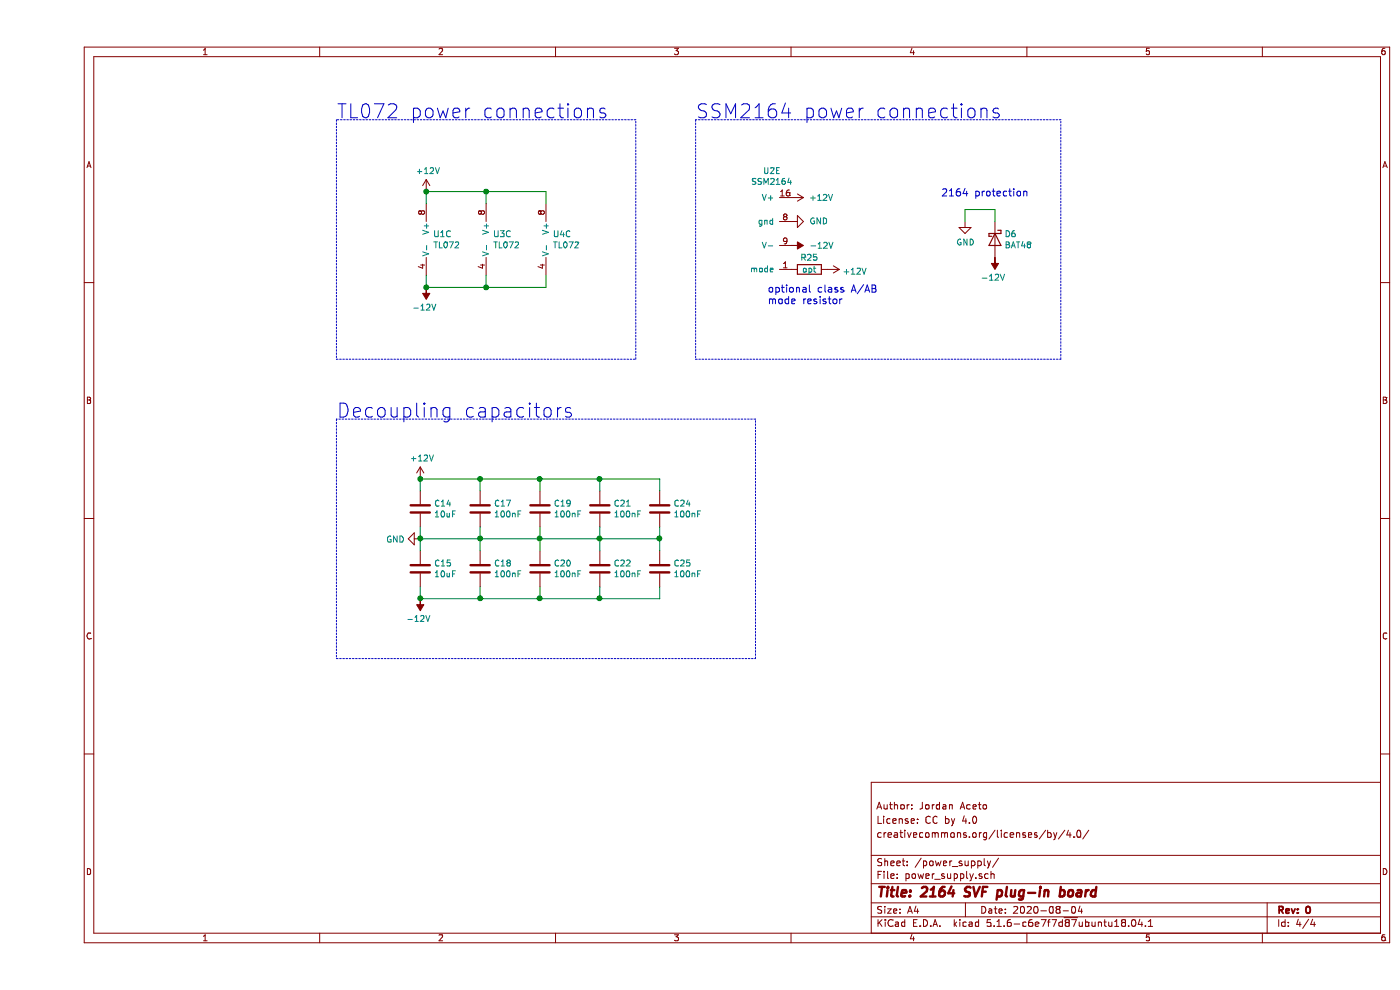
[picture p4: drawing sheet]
EESchema Schematic File Version 4
EELAYER 30 0
EELAYER END
$Descr A4 11693 8268
encoding utf-8
Sheet 4 4
Title "2164 SVF plug-in board"
Date "2020-08-04"
Rev "0"
Comp ""
Comment1 "creativecommons.org/licenses/by/4.0/"
Comment2 "License: CC by 4.0"
Comment3 "Author: Jordan Aceto"
Comment4 ""
$EndDescr
Text Notes 7550 1650 0    60   ~ 0
2164 protection
$Comp
L Amplifier_Operational:TL072 U1
U 3 1
P 3350 2000
F 0 "U1" H 3308 2046 50  0000 L CNN
F 1 "TL072" H 3308 1955 50  0000 L CNN
F 2 "Package_SO:SOIC-8_3.9x4.9mm_P1.27mm" H 3350 2000 50  0001 C CNN
F 3 "http://www.ti.com/lit/ds/symlink/tl071.pdf" H 3350 2000 50  0001 C CNN
	3    3350 2000
	1    0    0    -1  
$EndComp
$Comp
L Amplifier_Operational:TL072 U3
U 3 1
P 3850 2000
F 0 "U3" H 3808 2046 50  0000 L CNN
F 1 "TL072" H 3808 1955 50  0000 L CNN
F 2 "Package_SO:SOIC-8_3.9x4.9mm_P1.27mm" H 3850 2000 50  0001 C CNN
F 3 "http://www.ti.com/lit/ds/symlink/tl071.pdf" H 3850 2000 50  0001 C CNN
	3    3850 2000
	1    0    0    -1  
$EndComp
$Comp
L Amplifier_Operational:TL072 U4
U 3 1
P 4350 2000
F 0 "U4" H 4308 2046 50  0000 L CNN
F 1 "TL072" H 4308 1955 50  0000 L CNN
F 2 "Package_SO:SOIC-8_3.9x4.9mm_P1.27mm" H 4350 2000 50  0001 C CNN
F 3 "http://www.ti.com/lit/ds/symlink/tl071.pdf" H 4350 2000 50  0001 C CNN
	3    4350 2000
	1    0    0    -1  
$EndComp
Wire Wire Line
	3250 1600 3250 1700
Wire Wire Line
	3250 2300 3250 2400
Wire Wire Line
	3250 2400 3750 2400
Wire Wire Line
	4250 1700 4250 1600
Wire Wire Line
	4250 1600 3750 1600
Wire Wire Line
	3750 1700 3750 1600
Connection ~ 3750 1600
Wire Wire Line
	3750 1600 3250 1600
Wire Wire Line
	3750 2300 3750 2400
Connection ~ 3750 2400
Wire Wire Line
	3750 2400 4250 2400
Wire Wire Line
	4250 2300 4250 2400
$Comp
L Device:C C14
U 1 1
P 3200 4250
F 0 "C14" H 3315 4296 50  0000 L CNN
F 1 "10uF" H 3315 4205 50  0000 L CNN
F 2 "Capacitor_SMD:CP_Elec_6.3x5.4_Nichicon" H 3238 4100 50  0001 C CNN
F 3 "~" H 3200 4250 50  0001 C CNN
	1    3200 4250
	1    0    0    -1  
$EndComp
$Comp
L Device:C C15
U 1 1
P 3200 4750
F 0 "C15" H 3315 4796 50  0000 L CNN
F 1 "10uF" H 3315 4705 50  0000 L CNN
F 2 "Capacitor_SMD:CP_Elec_6.3x5.4_Nichicon" H 3238 4600 50  0001 C CNN
F 3 "~" H 3200 4750 50  0001 C CNN
	1    3200 4750
	1    0    0    -1  
$EndComp
$Comp
L Device:C C17
U 1 1
P 3700 4250
F 0 "C17" H 3815 4296 50  0000 L CNN
F 1 "100nF" H 3815 4205 50  0000 L CNN
F 2 "Capacitor_SMD:C_0805_2012Metric_Pad1.15x1.40mm_HandSolder" H 3738 4100 50  0001 C CNN
F 3 "~" H 3700 4250 50  0001 C CNN
	1    3700 4250
	1    0    0    -1  
$EndComp
$Comp
L Device:C C18
U 1 1
P 3700 4750
F 0 "C18" H 3815 4796 50  0000 L CNN
F 1 "100nF" H 3815 4705 50  0000 L CNN
F 2 "Capacitor_SMD:C_0805_2012Metric_Pad1.15x1.40mm_HandSolder" H 3738 4600 50  0001 C CNN
F 3 "~" H 3700 4750 50  0001 C CNN
	1    3700 4750
	1    0    0    -1  
$EndComp
$Comp
L Device:C C19
U 1 1
P 4200 4250
F 0 "C19" H 4315 4296 50  0000 L CNN
F 1 "100nF" H 4315 4205 50  0000 L CNN
F 2 "Capacitor_SMD:C_0805_2012Metric_Pad1.15x1.40mm_HandSolder" H 4238 4100 50  0001 C CNN
F 3 "~" H 4200 4250 50  0001 C CNN
	1    4200 4250
	1    0    0    -1  
$EndComp
$Comp
L Device:C C20
U 1 1
P 4200 4750
F 0 "C20" H 4315 4796 50  0000 L CNN
F 1 "100nF" H 4315 4705 50  0000 L CNN
F 2 "Capacitor_SMD:C_0805_2012Metric_Pad1.15x1.40mm_HandSolder" H 4238 4600 50  0001 C CNN
F 3 "~" H 4200 4750 50  0001 C CNN
	1    4200 4750
	1    0    0    -1  
$EndComp
$Comp
L Device:C C21
U 1 1
P 4700 4250
F 0 "C21" H 4815 4296 50  0000 L CNN
F 1 "100nF" H 4815 4205 50  0000 L CNN
F 2 "Capacitor_SMD:C_0805_2012Metric_Pad1.15x1.40mm_HandSolder" H 4738 4100 50  0001 C CNN
F 3 "~" H 4700 4250 50  0001 C CNN
	1    4700 4250
	1    0    0    -1  
$EndComp
$Comp
L Device:C C22
U 1 1
P 4700 4750
F 0 "C22" H 4815 4796 50  0000 L CNN
F 1 "100nF" H 4815 4705 50  0000 L CNN
F 2 "Capacitor_SMD:C_0805_2012Metric_Pad1.15x1.40mm_HandSolder" H 4738 4600 50  0001 C CNN
F 3 "~" H 4700 4750 50  0001 C CNN
	1    4700 4750
	1    0    0    -1  
$EndComp
$Comp
L Device:C C24
U 1 1
P 5200 4250
F 0 "C24" H 5315 4296 50  0000 L CNN
F 1 "100nF" H 5315 4205 50  0000 L CNN
F 2 "Capacitor_SMD:C_0805_2012Metric_Pad1.15x1.40mm_HandSolder" H 5238 4100 50  0001 C CNN
F 3 "~" H 5200 4250 50  0001 C CNN
	1    5200 4250
	1    0    0    -1  
$EndComp
$Comp
L Device:C C25
U 1 1
P 5200 4750
F 0 "C25" H 5315 4796 50  0000 L CNN
F 1 "100nF" H 5315 4705 50  0000 L CNN
F 2 "Capacitor_SMD:C_0805_2012Metric_Pad1.15x1.40mm_HandSolder" H 5238 4600 50  0001 C CNN
F 3 "~" H 5200 4750 50  0001 C CNN
	1    5200 4750
	1    0    0    -1  
$EndComp
Wire Wire Line
	3200 4000 3200 4100
Wire Wire Line
	3700 4100 3700 4000
Connection ~ 3700 4000
Wire Wire Line
	3700 4000 3200 4000
Wire Wire Line
	4200 4100 4200 4000
Connection ~ 4200 4000
Wire Wire Line
	4200 4000 3700 4000
Wire Wire Line
	4700 4100 4700 4000
Connection ~ 4700 4000
Wire Wire Line
	4700 4000 4200 4000
Wire Wire Line
	5200 4100 5200 4000
Wire Wire Line
	5200 4000 4700 4000
Wire Wire Line
	3200 5000 3200 4900
Wire Wire Line
	3700 4900 3700 5000
Connection ~ 3700 5000
Wire Wire Line
	3700 5000 3200 5000
Wire Wire Line
	4200 4900 4200 5000
Connection ~ 4200 5000
Wire Wire Line
	4200 5000 3700 5000
Wire Wire Line
	4700 4900 4700 5000
Wire Wire Line
	4200 5000 4700 5000
Connection ~ 4700 5000
Wire Wire Line
	4700 5000 5200 5000
Wire Wire Line
	5200 4900 5200 5000
Wire Wire Line
	3200 4500 3200 4600
Wire Wire Line
	3200 4400 3200 4500
Connection ~ 3200 4500
Wire Wire Line
	3700 4500 3700 4400
Connection ~ 3700 4500
Wire Wire Line
	3700 4500 3200 4500
Wire Wire Line
	3700 4500 3700 4600
Wire Wire Line
	4200 4400 4200 4500
Connection ~ 4200 4500
Wire Wire Line
	4200 4500 3700 4500
Wire Wire Line
	4200 4500 4200 4600
Wire Wire Line
	4700 4600 4700 4500
Connection ~ 4700 4500
Wire Wire Line
	4700 4500 4200 4500
Wire Wire Line
	4700 4500 4700 4400
Wire Wire Line
	5200 4600 5200 4500
Connection ~ 5200 4500
Wire Wire Line
	5200 4500 4700 4500
Wire Wire Line
	5200 4500 5200 4400
$Comp
L power:+12V #PWR0121
U 1 1
P 3200 4000
F 0 "#PWR0121" H 3200 3850 50  0001 C CNN
F 1 "+12V" H 3215 4173 50  0000 C CNN
F 2 "" H 3200 4000 50  0001 C CNN
F 3 "" H 3200 4000 50  0001 C CNN
	1    3200 4000
	1    0    0    -1  
$EndComp
Connection ~ 3200 4000
$Comp
L power:-12V #PWR0122
U 1 1
P 3200 5000
F 0 "#PWR0122" H 3200 5100 50  0001 C CNN
F 1 "-12V" H 3215 5173 50  0000 C CNN
F 2 "" H 3200 5000 50  0001 C CNN
F 3 "" H 3200 5000 50  0001 C CNN
	1    3200 5000
	-1   0    0    1   
$EndComp
Connection ~ 3200 5000
$Comp
L power:GND #PWR0123
U 1 1
P 3200 4500
F 0 "#PWR0123" H 3200 4250 50  0001 C CNN
F 1 "GND" V 3205 4372 50  0000 R CNN
F 2 "" H 3200 4500 50  0001 C CNN
F 3 "" H 3200 4500 50  0001 C CNN
	1    3200 4500
	0    1    1    0   
$EndComp
$Comp
L power:+12V #PWR0124
U 1 1
P 3250 1600
F 0 "#PWR0124" H 3250 1450 50  0001 C CNN
F 1 "+12V" H 3265 1773 50  0000 C CNN
F 2 "" H 3250 1600 50  0001 C CNN
F 3 "" H 3250 1600 50  0001 C CNN
	1    3250 1600
	1    0    0    -1  
$EndComp
Connection ~ 3250 1600
$Comp
L power:-12V #PWR0125
U 1 1
P 3250 2400
F 0 "#PWR0125" H 3250 2500 50  0001 C CNN
F 1 "-12V" H 3265 2573 50  0000 C CNN
F 2 "" H 3250 2400 50  0001 C CNN
F 3 "" H 3250 2400 50  0001 C CNN
	1    3250 2400
	-1   0    0    1   
$EndComp
Connection ~ 3250 2400
$Comp
L power:GND #PWR0126
U 1 1
P 6300 1850
F 0 "#PWR0126" H 6300 1600 50  0001 C CNN
F 1 "GND" V 6300 1700 50  0000 R CNN
F 2 "" H 6300 1850 50  0001 C CNN
F 3 "" H 6300 1850 50  0001 C CNN
	1    6300 1850
	0    -1   -1   0   
$EndComp
$Comp
L SSM2164_SVF_parts:SSM2164 U2
U 5 1
P 6200 1850
F 0 "U2" H 6137 2275 50  0000 C CNN
F 1 "SSM2164" H 6137 2184 50  0000 C CNN
F 2 "Package_SO:SOIC-16_3.9x9.9mm_P1.27mm" H 6300 2050 50  0001 C CNN
F 3 "" H 6300 2050 50  0001 C CNN
	5    6200 1850
	1    0    0    -1  
$EndComp
$Comp
L power:+12V #PWR0127
U 1 1
P 6600 2250
F 0 "#PWR0127" H 6600 2100 50  0001 C CNN
F 1 "+12V" V 6615 2378 50  0000 L CNN
F 2 "" H 6600 2250 50  0001 C CNN
F 3 "" H 6600 2250 50  0001 C CNN
	1    6600 2250
	0    1    1    0   
$EndComp
$Comp
L power:-12V #PWR0128
U 1 1
P 6300 2050
F 0 "#PWR0128" H 6300 2150 50  0001 C CNN
F 1 "-12V" V 6300 2200 50  0000 L CNN
F 2 "" H 6300 2050 50  0001 C CNN
F 3 "" H 6300 2050 50  0001 C CNN
	1    6300 2050
	0    1    1    0   
$EndComp
$Comp
L Device:R R25
U 1 1
P 6450 2250
F 0 "R25" V 6350 2250 50  0000 C CNN
F 1 "opt" V 6450 2250 50  0000 C CNN
F 2 "Resistor_SMD:R_0805_2012Metric_Pad1.15x1.40mm_HandSolder" V 6380 2250 50  0001 C CNN
F 3 "~" H 6450 2250 50  0001 C CNN
	1    6450 2250
	0    1    1    0   
$EndComp
Text Notes 6100 2550 0    60   ~ 0
optional class A/AB \nmode resistor
$Comp
L Device:D_Schottky D6
U 1 1
P 8000 2000
F 0 "D6" V 7954 2080 50  0000 L CNN
F 1 "BAT48" V 8045 2080 50  0000 L CNN
F 2 "Diode_SMD:D_SOD-123" H 8000 2000 50  0001 C CNN
F 3 "~" H 8000 2000 50  0001 C CNN
	1    8000 2000
	0    1    1    0   
$EndComp
$Comp
L power:-12V #PWR0129
U 1 1
P 8000 2150
F 0 "#PWR0129" H 8000 2250 50  0001 C CNN
F 1 "-12V" H 8015 2323 50  0000 C CNN
F 2 "" H 8000 2150 50  0001 C CNN
F 3 "" H 8000 2150 50  0001 C CNN
	1    8000 2150
	-1   0    0    1   
$EndComp
$Comp
L power:GND #PWR0130
U 1 1
P 7750 1850
F 0 "#PWR0130" H 7750 1600 50  0001 C CNN
F 1 "GND" H 7755 1677 50  0000 C CNN
F 2 "" H 7750 1850 50  0001 C CNN
F 3 "" H 7750 1850 50  0001 C CNN
	1    7750 1850
	1    0    0    -1  
$EndComp
Wire Wire Line
	7750 1850 7750 1750
Wire Wire Line
	7750 1750 8000 1750
Wire Wire Line
	8000 1750 8000 1850
Wire Notes Line
	2500 1000 2500 3000
Wire Notes Line
	2500 3000 5000 3000
Wire Notes Line
	5000 3000 5000 1000
Wire Notes Line
	5000 1000 2500 1000
Wire Notes Line
	5500 1000 5500 3000
Wire Notes Line
	5500 3000 8550 3000
Wire Notes Line
	8550 3000 8550 1000
Wire Notes Line
	8550 1000 5500 1000
Wire Notes Line
	2500 5500 6000 5500
Wire Notes Line
	6000 5500 6000 3500
Wire Notes Line
	6000 3500 2500 3500
Wire Notes Line
	2500 3500 2500 5500
Text Notes 2500 1000 0    118  ~ 0
TL072 power connections
Text Notes 5500 1000 0    118  ~ 0
SSM2164 power connections
Text Notes 2500 3500 0    118  ~ 0
Decoupling capacitors
$Comp
L power:+12V #PWR0102
U 1 1
P 6300 1650
F 0 "#PWR0102" H 6300 1500 50  0001 C CNN
F 1 "+12V" V 6300 1900 50  0000 C CNN
F 2 "" H 6300 1650 50  0001 C CNN
F 3 "" H 6300 1650 50  0001 C CNN
	1    6300 1650
	0    1    1    0   
$EndComp
$EndSCHEMATC
